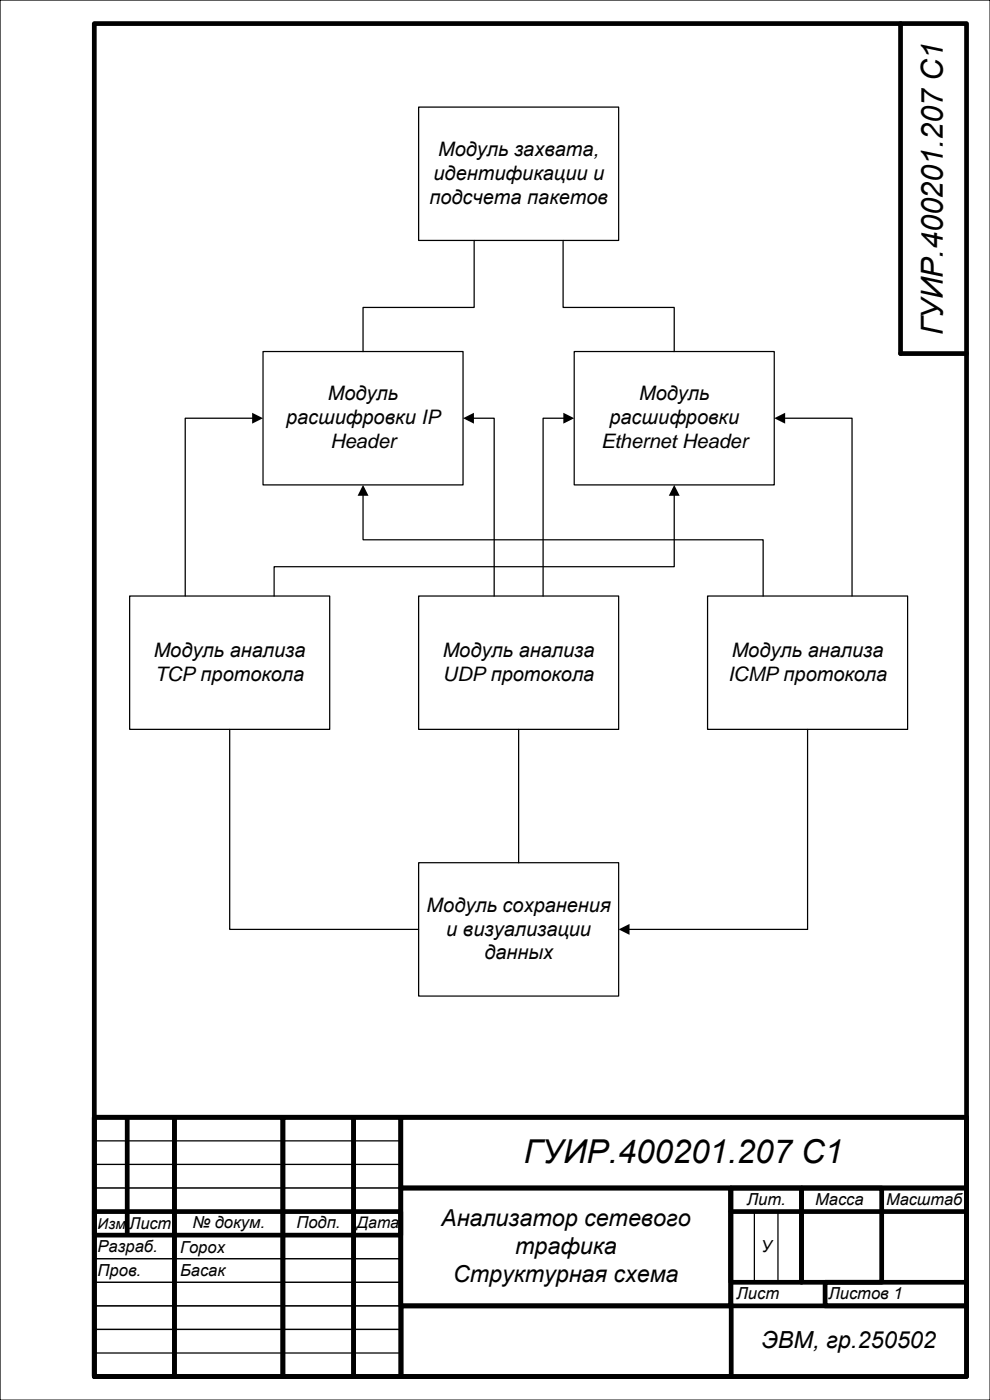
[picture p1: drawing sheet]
<svg xmlns="http://www.w3.org/2000/svg" width="210mm" height="297mm" viewBox="0 0 210 297" stroke-linecap="round" stroke-linejoin="round" font-family="sans-serif">
<path d="M0 0h210v297h-210zM20 242h65v5h-65zM160 257v15M165 257v15M20 267h65v5h-65zM20 277h65v5h-65zM20 282h65v5h-65z" fill="none" stroke="#000" stroke-width=".26"/>
<g fill="none" stroke="#000" stroke-width="1">
<path d="M20 5h185v287h-185zM191 5v70h14M20 237h185v55h-185zM20 237h17v55h-17zM27 237.4v24.2M37 237h23v55h-23zM60 237h15v55h-15zM75 237h10v55h-10zM85 237h120v15h-120zM20 257h65v5h-65zM85 252h70v25h-70zM155 252h50v25h-50z"/>
<path d="M155 252h15v20h-15zM155 257h50M170 252h17v20h-17zM85.1 277h70v15h-70zM175 272h30v5h-30z"/>
</g>
<path d="M20 252h65v5h-65zM20 247h65v5h-65zM20 262h65v5h-65zM20 272h65v5h-65z" fill="none" stroke="#000" stroke-width=".21"/>
<path d="M88.8 22.7h42.4v28.3h-42.4z" fill-rule="evenodd" fill="#fff"/>
<path d="M88.8 22.7h42.4v28.3h-42.4z" fill="none" stroke="#000" stroke-width=".26"/>
<path d="M55.8 74.6h42.4v28.3h-42.4z" fill-rule="evenodd" fill="#fff"/>
<path d="M55.8 74.6h42.4v28.3h-42.4z" fill="none" stroke="#000" stroke-width=".26"/>
<path d="M121.8 74.6h42.4v28.3h-42.4z" fill-rule="evenodd" fill="#fff"/>
<path d="M121.8 74.6h42.4v28.3h-42.4z" fill="none" stroke="#000" stroke-width=".26"/>
<path d="M27.5 126.4h42.4v28.3h-42.4z" fill-rule="evenodd" fill="#fff"/>
<path d="M27.5 126.4h42.4v28.3h-42.4z" fill="none" stroke="#000" stroke-width=".26"/>
<path d="M88.8 126.4h42.4v28.3h-42.4z" fill-rule="evenodd" fill="#fff"/>
<path d="M88.8 126.4h42.4v28.3h-42.4z" fill="none" stroke="#000" stroke-width=".26"/>
<path d="M150.1 126.4h42.4v28.3h-42.4z" fill-rule="evenodd" fill="#fff"/>
<path d="M150.1 126.4h42.4v28.3h-42.4z" fill="none" stroke="#000" stroke-width=".26"/>
<path d="M88.8 183h42.4v28.3h-42.4z" fill-rule="evenodd" fill="#fff"/>
<path d="M100.6 51v14.2h-23.6v9.4M119.4 51v14.2h23.6v9.4M53.8 88.7h-14.5v37.7M100.2 88.7h4.6v37.7M119.8 88.7h-4.6v37.7M166.2 88.7h14.5v37.7M77 104.9v9.6h84.9v11.9M143 104.9v15.3h-84.9v6.2M48.7 154.7v42.4h40.1M110 154.7v28.3M171.3 154.7v42.4h-38.1M88.8 183h42.4v28.3h-42.4z" fill="none" stroke="#000" stroke-width=".26"/>
<path d="M53.5 87.6l2.3 1.1-2.3 1.2zM98.2 88.7l2.3-1.1v2.3zM119.5 87.6l2.3 1.1-2.3 1.2zM164.2 88.7l2.3-1.1v2.3zM77 102.9l1.2 2.3h-2.4zM143 102.9l1.2 2.3h-2.4zM131.2 197.1l2.3-1.1v2.3z" fill="#000"/>
<text font-size="7" x="111.1" y="246.6">ГУИР.400201.207 С1</text>
<text font-size="6.4" x="200" y="71.1" transform="rotate(-90 200 71.1)">ГУИР.400201.207 С1</text>
<g font-size="5">
<text x="93.6" y="260.1">Анализатор сетевого</text>
<text x="109.2" y="266">трафика</text>
<text x="96.1" y="271.9">Структурная схема</text>
<text x="161.5" y="286">ЭВМ, гр.250502</text>
</g>
<g font-size="4.2">
<text x="92.9" y="33.1">Модуль захвата,</text>
<text x="91.9" y="38.1">идентификации и</text>
<text x="91.1" y="43.2">подсчета пакетов</text>
<text x="60.7" y="90">расшифровки IP</text>
<text x="69.5" y="84.9">Модуль</text>
<text x="129.3" y="90">расшифровки</text>
<text x="135.6" y="84.9">Модуль</text>
<text x="70.1" y="95.1">Header</text>
<text x="127.5" y="95.1">Ethernet Header</text>
<text x="32.6" y="139.3">Модуль анализа</text>
<text x="93.9" y="139.3">Модуль анализа</text>
<text x="155.2" y="139.3">Модуль анализа</text>
<text x="32.9" y="144.4">TCP протокола</text>
<text x="94" y="144.4">UDP протокола</text>
<text x="154.4" y="144.4">ICMP протокола</text>
<text x="90.5" y="193.4">Модуль сохранения</text>
<text x="94.7" y="198.4">и визуализации</text>
<text x="102.7" y="203.5">данных</text>
</g>
<g font-size="3.5">
<text x="158.4" y="255.6">Лит.</text>
<text x="172.9" y="255.6">Масса</text>
<text x="188" y="255.6">Масштаб</text>
<text x="40.8" y="260.6">№ докум.</text>
<text x="62.9" y="260.6">Подп.</text>
<text x="20.7" y="265.6">Разраб.</text>
<text x="38.2" y="265.8">Горох</text>
<text x="161.4" y="265.6">У</text>
<text x="20.7" y="270.6">Пров.</text>
<text x="38.2" y="270.6">Басак</text>
<text x="156.2" y="275.6">Лист</text>
<text x="175.7" y="275.6">Листов 1</text>
</g>
<text font-size="3.4" x="75.7" y="260.6">Дата</text>
<text font-size="3.2" x="20.7" y="260.6">Изм Лист</text>
</svg>
